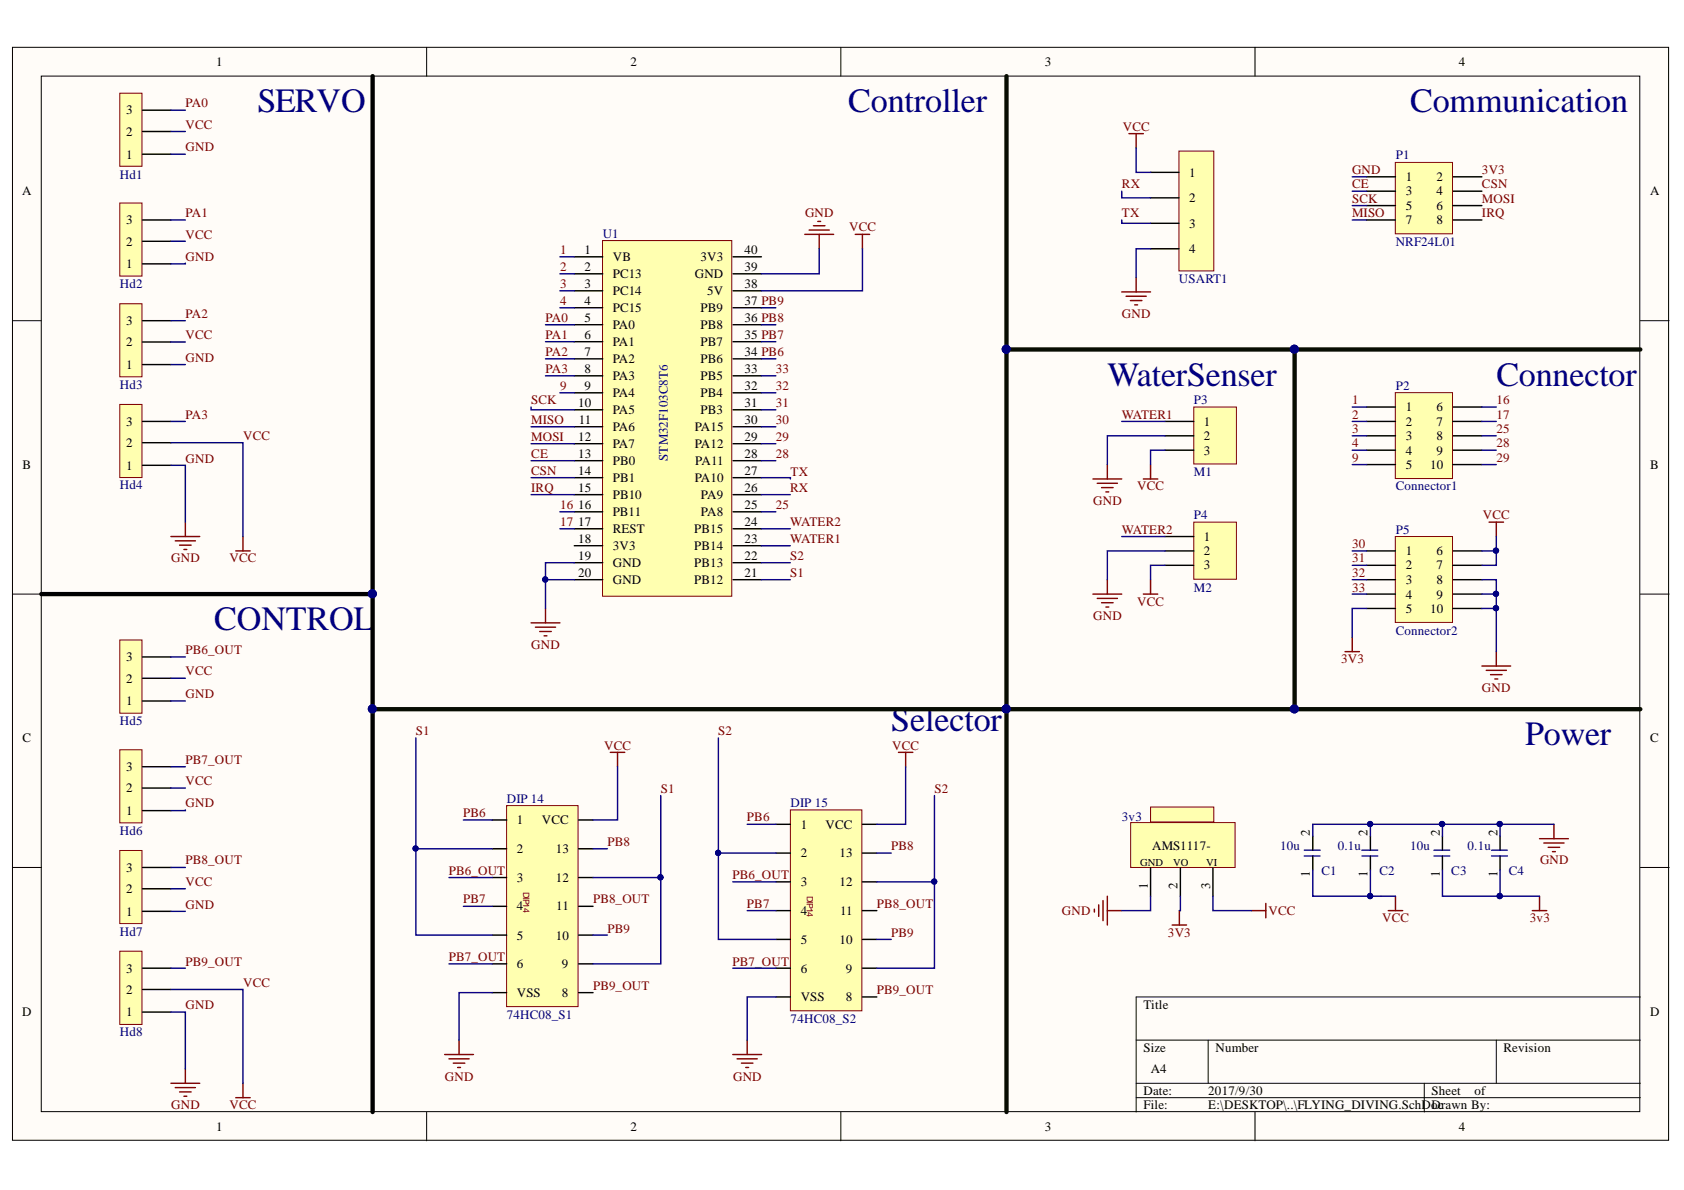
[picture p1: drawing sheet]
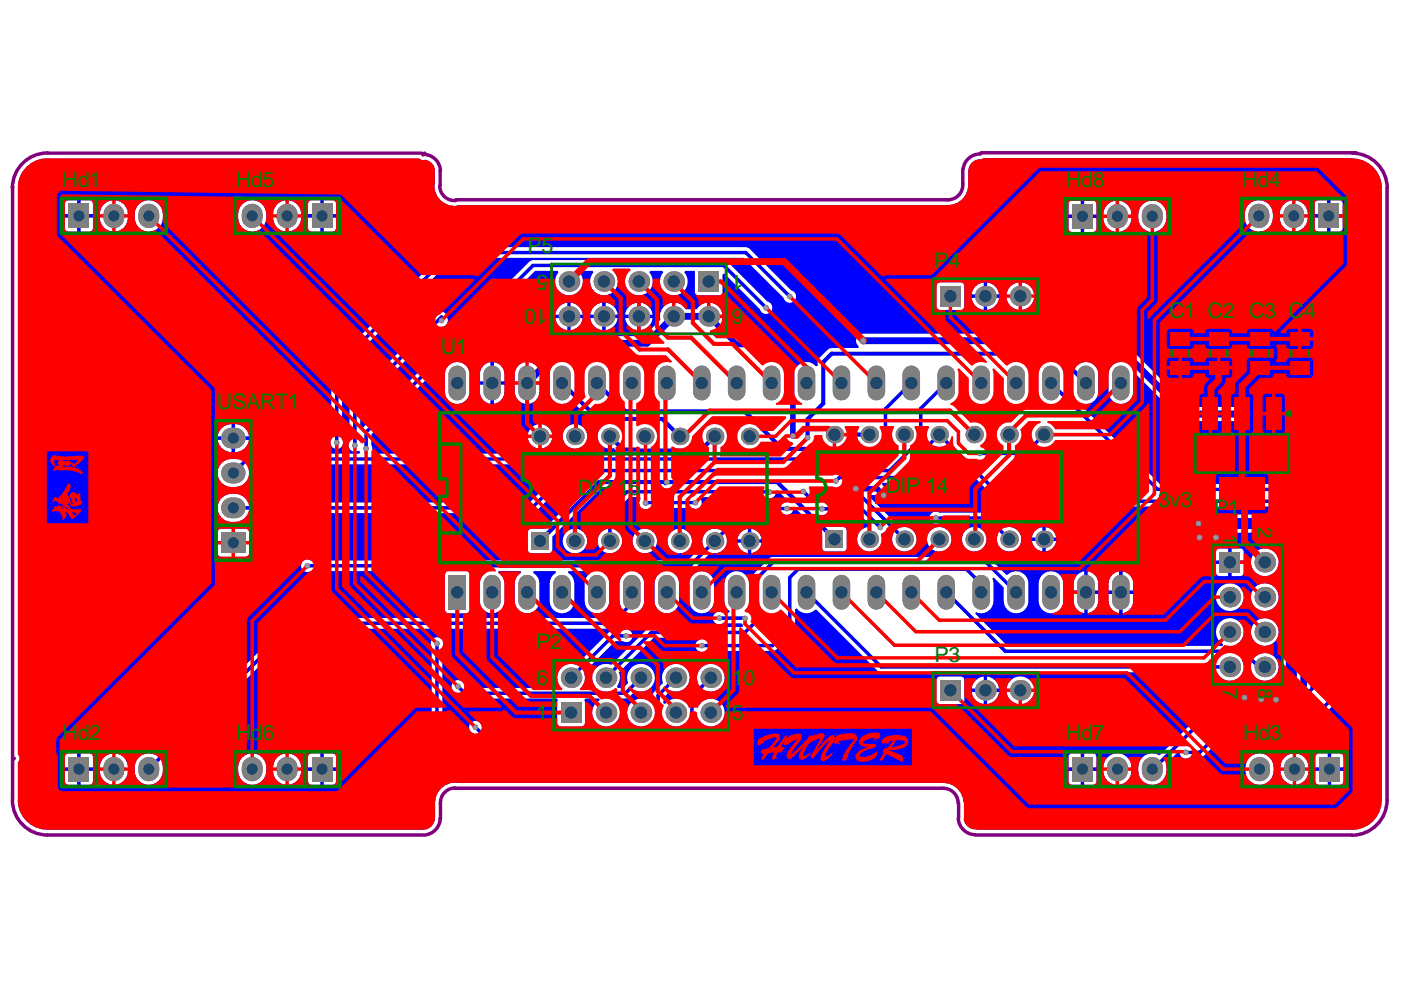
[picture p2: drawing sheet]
# Altium project FLYING_DIVING.PrjPCB
1 sheet, 22 parts. Net scope: global (net labels, ports and power ports of the same name join across sheets).
Board file: FLYING_DIVING.PcbDoc

## Sheet FLYING_DIVING.SchDoc
size A4

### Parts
3v3  AMS1117-  [AMS1117-]  (value not drawn)
C1  10u  [0805电容]
C2  0.1u  [0805电容]
C3  10u  [0805电容]
C4  0.1u  [0805电容]
DIP_14  74HC08_S1  [DIP 14]
DIP_15  74HC08_S2  [DIP 14]
Hd1  Header3  [Header3]  (value not drawn)
Hd2  Header3  [Header3]  (value not drawn)
Hd3  Header3  [Header3]  (value not drawn)
Hd4  Header3  [Header3]  (value not drawn)
Hd5  Header3  [Header3]  (value not drawn)
Hd6  Header3  [Header3]  (value not drawn)
Hd7  Header3  [Header3]  (value not drawn)
Hd8  Header3  [Header3]  (value not drawn)
P1  NRF24L01  [HDR2X4]
P2  Connector1  [HDR2X5_CEN]
P3  M1  [HDR1X3]
P4  M2  [HDR1X3]
P5  Connector2  [HDR2X5_CEN]
U1  STM32F103C8T6  [DIP40]  (value not drawn)
USART1  Header4  [Header4]  (value not drawn)

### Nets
3V3: 3v3.2(Vout) C3.1 C4.1 P1.2 P5.5
GND: 3v3.1(GND) C1.2 C2.2 C3.2 C4.2 DIP_14.7(VSS) DIP_15.7(VSS) Hd1.1 Hd2.1 Hd3.1 Hd4.1 Hd5.1 Hd6.1 Hd7.1 Hd8.1 P1.1 P3.2 P4.2 P5.8 P5.9 P5.10 U1.19(GND) U1.20(GND) U1.39(GND) USART1.4
VCC: 3v3.3(Vin) C1.1 C2.1 DIP_14.14(VCC) DIP_15.14(VCC) Hd1.2 Hd2.2 Hd3.2 Hd4.2 Hd5.2 Hd6.2 Hd7.2 Hd8.2 P3.3 P4.3 P5.6 P5.7 U1.38(5V) USART1.1
1: P2.1 U1.1(VB)
2: P2.2 U1.2(PC13)
3: P2.3 U1.3(PC14)
4: P2.4 U1.4(PC15)
9: P2.5 U1.9(PA4)
16: P2.6 U1.16(PB11)
17: P2.7 U1.17(REST)
25: P2.8 U1.25(PA8)
28: P2.9 U1.28(PA11)
29: P2.10 U1.29(PA12)
30: P5.1 U1.30(PA15)
31: P5.2 U1.31(PB3)
32: P5.3 U1.32(PB4)
33: P5.4 U1.33(PB5)
CE: P1.3 U1.13(PB0)
CSN: P1.4 U1.14(PB1)
IRQ: P1.8 U1.15(PB10)
MISO: P1.7 U1.11(PA6)
MOSI: P1.6 U1.12(PA7)
PA0: Hd1.3 U1.5(PA0)
PA1: Hd2.3 U1.6(PA1)
PA2: Hd3.3 U1.7(PA2)
PA3: Hd4.3 U1.8(PA3)
PB6: DIP_14.1 DIP_15.1 U1.34(PB6)
PB6_OUT: DIP_14.3 DIP_15.3 Hd5.3
PB7: DIP_14.4 DIP_15.4 U1.35(PB7)
PB7_OUT: DIP_14.6 DIP_15.6 Hd6.3
PB8: DIP_14.13 DIP_15.13 U1.36(PB8)
PB8_OUT: DIP_14.11 DIP_15.11 Hd7.3
PB9: DIP_14.10 DIP_15.10 U1.37(PB9)
PB9_OUT: DIP_14.8 DIP_15.8 Hd8.3
RX: U1.26(PA9) USART1.2
S1: DIP_14.2 DIP_14.5 DIP_14.9 DIP_14.12 U1.21(PB12)
S2: DIP_15.2 DIP_15.5 DIP_15.9 DIP_15.12 U1.22(PB13)
SCK: P1.5 U1.10(PA5)
TX: U1.27(PA10) USART1.3
WATER1: P3.1 U1.23(PB14)
WATER2: P4.1 U1.24(PB15)

Not connected (* = marked no-connect by the designer): U1 18(3V3) 40(3V3)

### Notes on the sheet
- SERVO
- Controller
- Communication
- (near P3) WaterSenser
- (near P2) Connector
- CONTROL
- Selector
- Power
